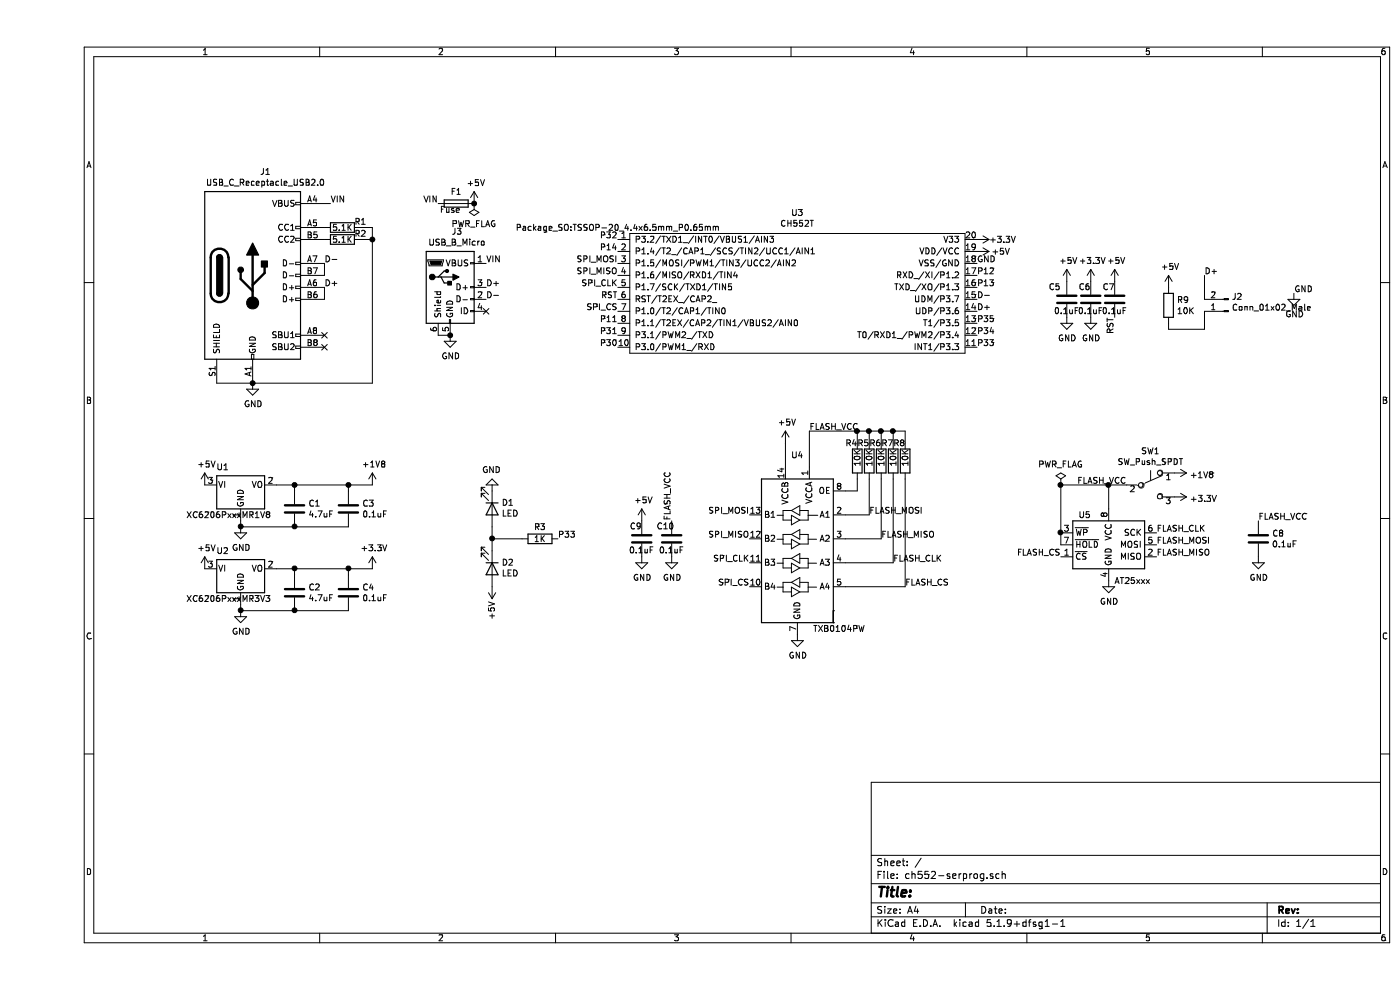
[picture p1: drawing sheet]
EESchema Schematic File Version 4
EELAYER 30 0
EELAYER END
$Descr A4 11693 8268
encoding utf-8
Sheet 1 1
Title ""
Date ""
Rev ""
Comp ""
Comment1 ""
Comment2 ""
Comment3 ""
Comment4 ""
$EndDescr
$Comp
L power:GND #PWR05
U 1 1
P 1800 3200
F 0 "#PWR05" H 1800 2950 50  0001 C CNN
F 1 "GND" H 1805 3027 50  0000 C CNN
F 2 "" H 1800 3200 50  0001 C CNN
F 3 "" H 1800 3200 50  0001 C CNN
	1    1800 3200
	1    0    0    -1  
$EndComp
$Comp
L Connector:USB_C_Receptacle_USB2.0 J1
U 1 1
P 1800 2300
F 0 "J1" H 1907 3167 50  0000 C CNN
F 1 "USB_C_Receptacle_USB2.0" H 1907 3076 50  0000 C CNN
F 2 "Connector_USB:USB_C_Receptacle_Palconn_UTC16-G" H 1950 2300 50  0001 C CNN
F 3 "https://www.usb.org/sites/default/files/documents/usb_type-c.zip" H 1950 2300 50  0001 C CNN
	1    1800 2300
	1    0    0    -1  
$EndComp
Wire Wire Line
	2400 2300 2400 2200
Wire Wire Line
	2400 2400 2400 2500
Wire Wire Line
	1500 3200 1800 3200
Text Label 2400 2200 0    50   ~ 0
D-
Text Label 2400 2400 0    50   ~ 0
D+
$Comp
L custom:CH552T U3
U 1 1
P 4850 1900
F 0 "U3" H 6350 2025 50  0000 C CNN
F 1 "CH552T" H 6350 1934 50  0000 C CNN
F 2 "Package_SO:TSSOP-20_4.4x6.5mm_P0.65mm" H 4850 1900 50  0000 C CNN
F 3 "" H 4850 1900 50  0001 C CNN
	1    4850 1900
	1    0    0    -1  
$EndComp
Connection ~ 1800 3200
Text Label 7850 2500 0    50   ~ 0
D-
Text Label 7850 2600 0    50   ~ 0
D+
$Comp
L power:GND #PWR029
U 1 1
P 10500 2450
F 0 "#PWR029" H 10500 2200 50  0001 C CNN
F 1 "GND" H 10505 2277 50  0000 C CNN
F 2 "" H 10500 2450 50  0001 C CNN
F 3 "" H 10500 2450 50  0001 C CNN
	1    10500 2450
	1    0    0    -1  
$EndComp
$Comp
L power:+5V #PWR019
U 1 1
P 8600 2350
F 0 "#PWR019" H 8600 2200 50  0001 C CNN
F 1 "+5V" H 8615 2523 50  0000 C CNN
F 2 "" H 8600 2350 50  0001 C CNN
F 3 "" H 8600 2350 50  0001 C CNN
	1    8600 2350
	1    0    0    -1  
$EndComp
$Comp
L Device:C C5
U 1 1
P 8600 2500
F 0 "C5" H 8700 2400 50  0000 C CNN
F 1 "0.1uF" H 8600 2600 50  0000 C CNN
F 2 "Capacitor_SMD:C_0603_1608Metric" H 8638 2350 50  0001 C CNN
F 3 "~" H 8600 2500 50  0001 C CNN
	1    8600 2500
	-1   0    0    1   
$EndComp
$Comp
L Device:C C6
U 1 1
P 8800 2500
F 0 "C6" H 8850 2400 50  0000 C CNN
F 1 "0.1uF" H 8800 2600 50  0000 C CNN
F 2 "Capacitor_SMD:C_0603_1608Metric" H 8838 2350 50  0001 C CNN
F 3 "~" H 8800 2500 50  0001 C CNN
	1    8800 2500
	-1   0    0    1   
$EndComp
$Comp
L power:+5V #PWR06
U 1 1
P 3650 1700
F 0 "#PWR06" H 3650 1550 50  0001 C CNN
F 1 "+5V" H 3665 1873 50  0000 C CNN
F 2 "" H 3650 1700 50  0001 C CNN
F 3 "" H 3650 1700 50  0001 C CNN
	1    3650 1700
	1    0    0    -1  
$EndComp
Wire Wire Line
	2450 1700 2400 1700
$Comp
L power:GND #PWR020
U 1 1
P 8600 2650
F 0 "#PWR020" H 8600 2400 50  0001 C CNN
F 1 "GND" H 8605 2477 50  0000 C CNN
F 2 "" H 8600 2650 50  0001 C CNN
F 3 "" H 8600 2650 50  0001 C CNN
	1    8600 2650
	1    0    0    -1  
$EndComp
$Comp
L power:GND #PWR022
U 1 1
P 8800 2650
F 0 "#PWR022" H 8800 2400 50  0001 C CNN
F 1 "GND" H 8805 2477 50  0000 C CNN
F 2 "" H 8800 2650 50  0001 C CNN
F 3 "" H 8800 2650 50  0001 C CNN
	1    8800 2650
	1    0    0    -1  
$EndComp
$Comp
L power:+3.3V #PWR021
U 1 1
P 8800 2350
F 0 "#PWR021" H 8800 2200 50  0001 C CNN
F 1 "+3.3V" H 8815 2523 50  0000 C CNN
F 2 "" H 8800 2350 50  0001 C CNN
F 3 "" H 8800 2350 50  0001 C CNN
	1    8800 2350
	1    0    0    -1  
$EndComp
$Comp
L power:+3.3V #PWR017
U 1 1
P 7850 2000
F 0 "#PWR017" H 7850 1850 50  0001 C CNN
F 1 "+3.3V" V 7850 2100 50  0000 L CNN
F 2 "" H 7850 2000 50  0001 C CNN
F 3 "" H 7850 2000 50  0001 C CNN
	1    7850 2000
	0    1    1    0   
$EndComp
$Comp
L power:+5V #PWR018
U 1 1
P 7850 2100
F 0 "#PWR018" H 7850 1950 50  0001 C CNN
F 1 "+5V" V 7850 2300 50  0000 C CNN
F 2 "" H 7850 2100 50  0001 C CNN
F 3 "" H 7850 2100 50  0001 C CNN
	1    7850 2100
	0    1    1    0   
$EndComp
Text Label 4850 2500 2    50   ~ 0
RST
Text Label 10500 2450 0    50   ~ 0
GND
Text Label 7850 2200 0    50   ~ 0
GND
$Comp
L Device:C C7
U 1 1
P 9000 2500
F 0 "C7" H 9050 2400 50  0000 C CNN
F 1 "0.1uF" H 9000 2600 50  0000 C CNN
F 2 "Capacitor_SMD:C_0603_1608Metric" H 9038 2350 50  0001 C CNN
F 3 "~" H 9000 2500 50  0001 C CNN
	1    9000 2500
	-1   0    0    1   
$EndComp
$Comp
L power:+5V #PWR024
U 1 1
P 9000 2350
F 0 "#PWR024" H 9000 2200 50  0001 C CNN
F 1 "+5V" H 9015 2523 50  0000 C CNN
F 2 "" H 9000 2350 50  0001 C CNN
F 3 "" H 9000 2350 50  0001 C CNN
	1    9000 2350
	1    0    0    -1  
$EndComp
Text Label 9000 2650 3    50   ~ 0
RST
$Comp
L Device:R R1
U 1 1
P 2550 1900
F 0 "R1" V 2500 2050 50  0000 C CNN
F 1 "5.1K" V 2550 1900 50  0000 C CNN
F 2 "Resistor_SMD:R_0603_1608Metric" V 2480 1900 50  0001 C CNN
F 3 "~" H 2550 1900 50  0001 C CNN
	1    2550 1900
	0    1    1    0   
$EndComp
$Comp
L Device:R R2
U 1 1
P 2550 2000
F 0 "R2" V 2500 2150 50  0000 C CNN
F 1 "5.1K" V 2550 2000 50  0000 C CNN
F 2 "Resistor_SMD:R_0603_1608Metric" V 2480 2000 50  0001 C CNN
F 3 "~" H 2550 2000 50  0001 C CNN
	1    2550 2000
	0    1    1    0   
$EndComp
Wire Wire Line
	2700 1900 2800 1900
Wire Wire Line
	2800 1900 2800 2000
Wire Wire Line
	2700 2000 2800 2000
Connection ~ 2800 2000
Text Label 4850 2400 2    50   ~ 0
SPI_CLK
Text Label 4850 2300 2    50   ~ 0
SPI_MISO
Text Label 4850 2200 2    50   ~ 0
SPI_MOSI
$Comp
L Logic_LevelTranslator:TXB0104PW U4
U 1 1
P 6350 4600
F 0 "U4" H 6350 5400 50  0000 C CNN
F 1 "TXB0104PW" H 6000 3950 50  0000 C CNN
F 2 "Package_SO:TSSOP-14_4.4x5mm_P0.65mm" H 6350 3850 50  0001 C CNN
F 3 "http://www.ti.com/lit/ds/symlink/txb0104.pdf" H 6460 4695 50  0001 C CNN
	1    6350 4600
	-1   0    0    -1  
$EndComp
Wire Wire Line
	6450 3900 6450 3600
Text Label 6450 3600 0    50   ~ 0
FLASH_VCC
$Comp
L Device:R R4
U 1 1
P 6850 3850
F 0 "R4" H 6750 4000 50  0000 L CNN
F 1 "10K" V 6850 3800 50  0000 L CNN
F 2 "Resistor_SMD:R_0603_1608Metric" V 6780 3850 50  0001 C CNN
F 3 "~" H 6850 3850 50  0001 C CNN
	1    6850 3850
	1    0    0    -1  
$EndComp
$Comp
L Device:R R5
U 1 1
P 6950 3850
F 0 "R5" H 6850 4000 50  0000 L CNN
F 1 "10K" V 6950 3800 50  0000 L CNN
F 2 "Resistor_SMD:R_0603_1608Metric" V 6880 3850 50  0001 C CNN
F 3 "~" H 6950 3850 50  0001 C CNN
	1    6950 3850
	1    0    0    -1  
$EndComp
$Comp
L Device:R R6
U 1 1
P 7050 3850
F 0 "R6" H 6950 4000 50  0000 L CNN
F 1 "10K" V 7050 3800 50  0000 L CNN
F 2 "Resistor_SMD:R_0603_1608Metric" V 6980 3850 50  0001 C CNN
F 3 "~" H 7050 3850 50  0001 C CNN
	1    7050 3850
	1    0    0    -1  
$EndComp
$Comp
L Device:R R7
U 1 1
P 7150 3850
F 0 "R7" H 7050 4000 50  0000 L CNN
F 1 "10K" V 7150 3800 50  0000 L CNN
F 2 "Resistor_SMD:R_0603_1608Metric" V 7080 3850 50  0001 C CNN
F 3 "~" H 7150 3850 50  0001 C CNN
	1    7150 3850
	1    0    0    -1  
$EndComp
$Comp
L Device:R R8
U 1 1
P 7250 3850
F 0 "R8" H 7150 4000 50  0000 L CNN
F 1 "10K" V 7250 3800 50  0000 L CNN
F 2 "Resistor_SMD:R_0603_1608Metric" V 7180 3850 50  0001 C CNN
F 3 "~" H 7250 3850 50  0001 C CNN
	1    7250 3850
	1    0    0    -1  
$EndComp
Wire Wire Line
	7250 3600 7250 3700
Wire Wire Line
	6450 3600 6850 3600
Wire Wire Line
	7150 3700 7150 3600
Connection ~ 7150 3600
Wire Wire Line
	7150 3600 7250 3600
Wire Wire Line
	7050 3700 7050 3600
Connection ~ 7050 3600
Wire Wire Line
	7050 3600 7150 3600
Wire Wire Line
	6950 3700 6950 3600
Connection ~ 6950 3600
Wire Wire Line
	6950 3600 7050 3600
Wire Wire Line
	6850 3700 6850 3600
Connection ~ 6850 3600
Wire Wire Line
	6850 3600 6950 3600
Wire Wire Line
	6750 4100 6850 4100
Wire Wire Line
	6850 4100 6850 4000
Wire Wire Line
	6950 4000 6950 4300
Wire Wire Line
	6950 4300 6750 4300
Wire Wire Line
	7050 4000 7050 4500
Wire Wire Line
	7050 4500 6750 4500
Wire Wire Line
	6750 4700 7150 4700
Wire Wire Line
	7150 4700 7150 4000
Wire Wire Line
	6750 4900 7250 4900
Wire Wire Line
	7250 4900 7250 4000
$Comp
L power:GND #PWR016
U 1 1
P 6350 5300
F 0 "#PWR016" H 6350 5050 50  0001 C CNN
F 1 "GND" H 6355 5127 50  0000 C CNN
F 2 "" H 6350 5300 50  0001 C CNN
F 3 "" H 6350 5300 50  0001 C CNN
	1    6350 5300
	1    0    0    -1  
$EndComp
$Comp
L power:+5V #PWR015
U 1 1
P 6250 3700
F 0 "#PWR015" H 6250 3550 50  0001 C CNN
F 1 "+5V" H 6265 3873 50  0000 C CNN
F 2 "" H 6250 3700 50  0001 C CNN
F 3 "" H 6250 3700 50  0001 C CNN
	1    6250 3700
	1    0    0    -1  
$EndComp
Wire Wire Line
	6250 3900 6250 3700
Text Label 5950 4300 2    50   ~ 0
SPI_MOSI
Text Label 5950 4500 2    50   ~ 0
SPI_MISO
Text Label 5950 4700 2    50   ~ 0
SPI_CLK
Text Label 4850 2600 2    50   ~ 0
SPI_CS
Text Label 5950 4900 2    50   ~ 0
SPI_CS
$Comp
L Device:Fuse F1
U 1 1
P 3500 1700
F 0 "F1" V 3400 1700 50  0000 C CNN
F 1 "Fuse" V 3550 1650 50  0000 C CNN
F 2 "Fuse:Fuse_1210_3225Metric" V 3430 1700 50  0001 C CNN
F 3 "~" H 3500 1700 50  0001 C CNN
	1    3500 1700
	0    1    1    0   
$EndComp
$Comp
L Regulator_Linear:XC6206PxxxMR U1
U 1 1
P 1700 4050
F 0 "U1" H 1550 4200 50  0000 C CNN
F 1 "XC6206PxxxMR1V8" H 1600 3800 50  0000 C CNN
F 2 "Package_TO_SOT_SMD:SOT-23" H 1700 4275 50  0001 C CIN
F 3 "https://www.torexsemi.com/file/xc6206/XC6206.pdf" H 1700 4050 50  0001 C CNN
	1    1700 4050
	1    0    0    -1  
$EndComp
$Comp
L Regulator_Linear:XC6206PxxxMR U2
U 1 1
P 1700 4750
F 0 "U2" H 1550 4900 50  0000 C CNN
F 1 "XC6206PxxxMR3V3" H 1600 4500 50  0000 C CNN
F 2 "Package_TO_SOT_SMD:SOT-23" H 1700 4975 50  0001 C CIN
F 3 "https://www.torexsemi.com/file/xc6206/XC6206.pdf" H 1700 4750 50  0001 C CNN
	1    1700 4750
	1    0    0    -1  
$EndComp
$Comp
L Device:C C2
U 1 1
P 2150 4950
F 0 "C2" H 2265 4996 50  0000 L CNN
F 1 "4.7uF" H 2265 4905 50  0000 L CNN
F 2 "Capacitor_SMD:C_0603_1608Metric" H 2188 4800 50  0001 C CNN
F 3 "~" H 2150 4950 50  0001 C CNN
	1    2150 4950
	1    0    0    -1  
$EndComp
$Comp
L Device:C C4
U 1 1
P 2600 4950
F 0 "C4" H 2715 4996 50  0000 L CNN
F 1 "0.1uF" H 2715 4905 50  0000 L CNN
F 2 "Capacitor_SMD:C_0603_1608Metric" H 2638 4800 50  0001 C CNN
F 3 "~" H 2600 4950 50  0001 C CNN
	1    2600 4950
	1    0    0    -1  
$EndComp
$Comp
L Device:C C1
U 1 1
P 2150 4250
F 0 "C1" H 2265 4296 50  0000 L CNN
F 1 "4.7uF" H 2265 4205 50  0000 L CNN
F 2 "Capacitor_SMD:C_0603_1608Metric" H 2188 4100 50  0001 C CNN
F 3 "~" H 2150 4250 50  0001 C CNN
	1    2150 4250
	1    0    0    -1  
$EndComp
$Comp
L Device:C C3
U 1 1
P 2600 4250
F 0 "C3" H 2715 4296 50  0000 L CNN
F 1 "0.1uF" H 2715 4205 50  0000 L CNN
F 2 "Capacitor_SMD:C_0603_1608Metric" H 2638 4100 50  0001 C CNN
F 3 "~" H 2600 4250 50  0001 C CNN
	1    2600 4250
	1    0    0    -1  
$EndComp
Wire Wire Line
	2000 4050 2150 4050
Wire Wire Line
	2600 4050 2600 4100
Wire Wire Line
	2600 4050 2800 4050
Connection ~ 2600 4050
Wire Wire Line
	2150 4100 2150 4050
Connection ~ 2150 4050
Wire Wire Line
	1700 4350 1700 4400
Wire Wire Line
	1700 4400 2150 4400
Connection ~ 2150 4400
Wire Wire Line
	2150 4400 2600 4400
Wire Wire Line
	2000 4750 2150 4750
Wire Wire Line
	2600 4750 2600 4800
Wire Wire Line
	2600 4750 2800 4750
Connection ~ 2600 4750
Wire Wire Line
	2150 4800 2150 4750
Connection ~ 2150 4750
Wire Wire Line
	1700 5050 1700 5100
Wire Wire Line
	1700 5100 2150 5100
Connection ~ 2150 5100
Wire Wire Line
	2150 5100 2600 5100
$Comp
L power:GND #PWR04
U 1 1
P 1700 5100
F 0 "#PWR04" H 1700 4850 50  0001 C CNN
F 1 "GND" H 1705 4927 50  0000 C CNN
F 2 "" H 1700 5100 50  0001 C CNN
F 3 "" H 1700 5100 50  0001 C CNN
	1    1700 5100
	1    0    0    -1  
$EndComp
Connection ~ 1700 5100
$Comp
L power:GND #PWR03
U 1 1
P 1700 4400
F 0 "#PWR03" H 1700 4150 50  0001 C CNN
F 1 "GND" H 1705 4227 50  0000 C CNN
F 2 "" H 1700 4400 50  0001 C CNN
F 3 "" H 1700 4400 50  0001 C CNN
	1    1700 4400
	1    0    0    -1  
$EndComp
Connection ~ 1700 4400
$Comp
L power:+5V #PWR01
U 1 1
P 1400 4050
F 0 "#PWR01" H 1400 3900 50  0001 C CNN
F 1 "+5V" H 1415 4223 50  0000 C CNN
F 2 "" H 1400 4050 50  0001 C CNN
F 3 "" H 1400 4050 50  0001 C CNN
	1    1400 4050
	1    0    0    -1  
$EndComp
$Comp
L power:+5V #PWR02
U 1 1
P 1400 4750
F 0 "#PWR02" H 1400 4600 50  0001 C CNN
F 1 "+5V" H 1415 4923 50  0000 C CNN
F 2 "" H 1400 4750 50  0001 C CNN
F 3 "" H 1400 4750 50  0001 C CNN
	1    1400 4750
	1    0    0    -1  
$EndComp
$Comp
L power:+3.3V #PWR08
U 1 1
P 2800 4750
F 0 "#PWR08" H 2800 4600 50  0001 C CNN
F 1 "+3.3V" H 2815 4923 50  0000 C CNN
F 2 "" H 2800 4750 50  0001 C CNN
F 3 "" H 2800 4750 50  0001 C CNN
	1    2800 4750
	1    0    0    -1  
$EndComp
$Comp
L power:+1V8 #PWR07
U 1 1
P 2800 4050
F 0 "#PWR07" H 2800 3900 50  0001 C CNN
F 1 "+1V8" H 2815 4223 50  0000 C CNN
F 2 "" H 2800 4050 50  0001 C CNN
F 3 "" H 2800 4050 50  0001 C CNN
	1    2800 4050
	1    0    0    -1  
$EndComp
$Comp
L Memory_EEPROM:AT25xxx U5
U 1 1
P 8950 4550
F 0 "U5" H 8750 4800 50  0000 C CNN
F 1 "AT25xxx" H 9150 4250 50  0000 C CNN
F 2 "Package_DIP:DIP-8_W7.62mm" H 8950 4550 50  0001 C CNN
F 3 "http://ww1.microchip.com/downloads/en/DeviceDoc/Atmel-8707-SEEPROM-AT25010B-020B-040B-Datasheet.pdf" H 8950 4550 50  0001 C CNN
	1    8950 4550
	1    0    0    -1  
$EndComp
$Comp
L Switch:SW_Push_SPDT SW1
U 1 1
P 9300 4050
F 0 "SW1" H 9300 4335 50  0000 C CNN
F 1 "SW_Push_SPDT" H 9300 4244 50  0000 C CNN
F 2 "custom:SW-DIP-3" H 9300 4050 50  0001 C CNN
F 3 "~" H 9300 4050 50  0001 C CNN
	1    9300 4050
	1    0    0    -1  
$EndComp
Text Label 9100 4050 2    50   ~ 0
FLASH_VCC
$Comp
L power:+1V8 #PWR026
U 1 1
P 9500 3950
F 0 "#PWR026" H 9500 3800 50  0001 C CNN
F 1 "+1V8" V 9515 4078 50  0000 L CNN
F 2 "" H 9500 3950 50  0001 C CNN
F 3 "" H 9500 3950 50  0001 C CNN
	1    9500 3950
	0    1    1    0   
$EndComp
$Comp
L power:+3.3V #PWR027
U 1 1
P 9500 4150
F 0 "#PWR027" H 9500 4000 50  0001 C CNN
F 1 "+3.3V" V 9515 4278 50  0000 L CNN
F 2 "" H 9500 4150 50  0001 C CNN
F 3 "" H 9500 4150 50  0001 C CNN
	1    9500 4150
	0    1    1    0   
$EndComp
$Comp
L power:GND #PWR023
U 1 1
P 8950 4850
F 0 "#PWR023" H 8950 4600 50  0001 C CNN
F 1 "GND" H 8955 4677 50  0000 C CNN
F 2 "" H 8950 4850 50  0001 C CNN
F 3 "" H 8950 4850 50  0001 C CNN
	1    8950 4850
	1    0    0    -1  
$EndComp
Wire Wire Line
	8950 4250 8950 4050
Wire Wire Line
	8950 4050 9100 4050
Wire Wire Line
	8550 4050 8550 4450
Connection ~ 8950 4050
Connection ~ 8550 4450
Wire Wire Line
	8550 4450 8550 4550
Text Label 6950 4300 0    50   ~ 0
FLASH_MOSI
Text Label 7050 4500 0    50   ~ 0
FLASH_MISO
Text Label 7150 4700 0    50   ~ 0
FLASH_CLK
Text Label 7250 4900 0    50   ~ 0
FLASH_CS
Text Label 8550 4650 2    50   ~ 0
FLASH_CS
Text Label 9350 4550 0    50   ~ 0
FLASH_MOSI
Text Label 9350 4650 0    50   ~ 0
FLASH_MISO
Text Label 9350 4450 0    50   ~ 0
FLASH_CLK
$Comp
L Device:C C8
U 1 1
P 10200 4500
F 0 "C8" H 10315 4546 50  0000 L CNN
F 1 "0.1uF" H 10315 4455 50  0000 L CNN
F 2 "Capacitor_SMD:C_0603_1608Metric" H 10238 4350 50  0001 C CNN
F 3 "~" H 10200 4500 50  0001 C CNN
	1    10200 4500
	1    0    0    -1  
$EndComp
$Comp
L power:GND #PWR028
U 1 1
P 10200 4650
F 0 "#PWR028" H 10200 4400 50  0001 C CNN
F 1 "GND" H 10205 4477 50  0000 C CNN
F 2 "" H 10200 4650 50  0001 C CNN
F 3 "" H 10200 4650 50  0001 C CNN
	1    10200 4650
	1    0    0    -1  
$EndComp
Text Label 10200 4350 0    50   ~ 0
FLASH_VCC
$Comp
L Device:R R9
U 1 1
P 9450 2550
F 0 "R9" H 9520 2596 50  0000 L CNN
F 1 "10K" H 9520 2505 50  0000 L CNN
F 2 "Resistor_SMD:R_0603_1608Metric" V 9380 2550 50  0001 C CNN
F 3 "~" H 9450 2550 50  0001 C CNN
	1    9450 2550
	1    0    0    -1  
$EndComp
$Comp
L power:+5V #PWR025
U 1 1
P 9450 2400
F 0 "#PWR025" H 9450 2250 50  0001 C CNN
F 1 "+5V" H 9465 2573 50  0000 C CNN
F 2 "" H 9450 2400 50  0001 C CNN
F 3 "" H 9450 2400 50  0001 C CNN
	1    9450 2400
	1    0    0    -1  
$EndComp
Wire Wire Line
	9450 2700 9450 2750
Wire Wire Line
	9450 2750 9750 2750
Text Label 9750 2300 0    50   ~ 0
D+
$Comp
L Device:LED D1
U 1 1
P 3800 4250
F 0 "D1" V 3747 4330 50  0000 L CNN
F 1 "LED" V 3838 4330 50  0000 L CNN
F 2 "LED_SMD:LED_0603_1608Metric" H 3800 4250 50  0001 C CNN
F 3 "~" H 3800 4250 50  0001 C CNN
	1    3800 4250
	0    1    1    0   
$EndComp
$Comp
L Device:LED D2
U 1 1
P 3800 4750
F 0 "D2" V 3747 4830 50  0000 L CNN
F 1 "LED" V 3838 4830 50  0000 L CNN
F 2 "LED_SMD:LED_0603_1608Metric" H 3800 4750 50  0001 C CNN
F 3 "~" H 3800 4750 50  0001 C CNN
	1    3800 4750
	0    1    1    0   
$EndComp
$Comp
L Device:R R3
U 1 1
P 4200 4500
F 0 "R3" V 4100 4500 50  0000 C CNN
F 1 "1K" V 4200 4500 50  0000 C CNN
F 2 "Resistor_SMD:R_0603_1608Metric" V 4130 4500 50  0001 C CNN
F 3 "~" H 4200 4500 50  0001 C CNN
	1    4200 4500
	0    1    1    0   
$EndComp
Wire Wire Line
	3800 4400 3800 4500
Wire Wire Line
	3800 4500 4050 4500
Connection ~ 3800 4500
Wire Wire Line
	3800 4500 3800 4600
$Comp
L power:GND #PWR011
U 1 1
P 3800 4100
F 0 "#PWR011" H 3800 3850 50  0001 C CNN
F 1 "GND" H 3805 3927 50  0000 C CNN
F 2 "" H 3800 4100 50  0001 C CNN
F 3 "" H 3800 4100 50  0001 C CNN
	1    3800 4100
	-1   0    0    1   
$EndComp
Text Label 4850 2700 2    50   ~ 0
P11
Text Label 4350 4500 0    50   ~ 0
P33
Text Label 4850 2000 2    50   ~ 0
P32
Text Label 4850 2100 2    50   ~ 0
P14
Text Label 4850 2800 2    50   ~ 0
P31
Text Label 4850 2900 2    50   ~ 0
P30
Text Label 7850 2900 0    50   ~ 0
P33
Text Label 7850 2800 0    50   ~ 0
P34
Text Label 7850 2700 0    50   ~ 0
P35
Text Label 7850 2400 0    50   ~ 0
P13
Text Label 7850 2300 0    50   ~ 0
P12
Wire Wire Line
	2150 4050 2600 4050
Wire Wire Line
	2150 4750 2600 4750
Wire Wire Line
	8950 4050 8550 4050
NoConn ~ 2400 2800
NoConn ~ 2400 2900
Text Label 3750 2400 0    50   ~ 0
D+
Text Label 3750 2500 0    50   ~ 0
D-
NoConn ~ 3750 2600
Wire Wire Line
	3450 2800 3350 2800
Wire Wire Line
	2800 2000 2800 3200
$Comp
L power:GND #PWR09
U 1 1
P 3450 2800
F 0 "#PWR09" H 3450 2550 50  0001 C CNN
F 1 "GND" H 3455 2627 50  0000 C CNN
F 2 "" H 3450 2800 50  0001 C CNN
F 3 "" H 3450 2800 50  0001 C CNN
	1    3450 2800
	1    0    0    -1  
$EndComp
Wire Wire Line
	1800 3200 2800 3200
$Comp
L power:PWR_FLAG #FLG01
U 1 1
P 8550 4050
F 0 "#FLG01" H 8550 4125 50  0001 C CNN
F 1 "PWR_FLAG" H 8550 4223 50  0000 C CNN
F 2 "" H 8550 4050 50  0001 C CNN
F 3 "~" H 8550 4050 50  0001 C CNN
	1    8550 4050
	1    0    0    -1  
$EndComp
Connection ~ 8550 4050
Connection ~ 3450 2800
$Comp
L Connector:USB_B_Micro J3
U 1 1
P 3450 2400
F 0 "J3" H 3507 2867 50  0000 C CNN
F 1 "USB_B_Micro" H 3507 2776 50  0000 C CNN
F 2 "Connector_USB:USB_Micro-B_Molex-105017-0001" H 3600 2350 50  0001 C CNN
F 3 "~" H 3600 2350 50  0001 C CNN
	1    3450 2400
	1    0    0    -1  
$EndComp
Text Label 3750 2200 0    50   ~ 0
VIN
Text Label 2450 1700 0    50   ~ 0
VIN
Text Label 3350 1700 2    50   ~ 0
VIN
$Comp
L power:PWR_FLAG #FLG02
U 1 1
P 3650 1700
F 0 "#FLG02" H 3650 1775 50  0001 C CNN
F 1 "PWR_FLAG" H 3650 1873 50  0000 C CNN
F 2 "" H 3650 1700 50  0001 C CNN
F 3 "~" H 3650 1700 50  0001 C CNN
	1    3650 1700
	-1   0    0    1   
$EndComp
Connection ~ 3650 1700
$Comp
L power:+5V #PWR010
U 1 1
P 5050 4350
F 0 "#PWR010" H 5050 4200 50  0001 C CNN
F 1 "+5V" H 5065 4523 50  0000 C CNN
F 2 "" H 5050 4350 50  0001 C CNN
F 3 "" H 5050 4350 50  0001 C CNN
	1    5050 4350
	1    0    0    -1  
$EndComp
$Comp
L power:GND #PWR013
U 1 1
P 5050 4650
F 0 "#PWR013" H 5050 4400 50  0001 C CNN
F 1 "GND" H 5055 4477 50  0000 C CNN
F 2 "" H 5050 4650 50  0001 C CNN
F 3 "" H 5050 4650 50  0001 C CNN
	1    5050 4650
	1    0    0    -1  
$EndComp
$Comp
L Device:C C9
U 1 1
P 5050 4500
F 0 "C9" H 5100 4400 50  0000 C CNN
F 1 "0.1uF" H 5050 4600 50  0000 C CNN
F 2 "Capacitor_SMD:C_0603_1608Metric" H 5088 4350 50  0001 C CNN
F 3 "~" H 5050 4500 50  0001 C CNN
	1    5050 4500
	-1   0    0    1   
$EndComp
$Comp
L Device:C C10
U 1 1
P 5300 4500
F 0 "C10" H 5350 4400 50  0000 C CNN
F 1 "0.1uF" H 5300 4600 50  0000 C CNN
F 2 "Capacitor_SMD:C_0603_1608Metric" H 5338 4350 50  0001 C CNN
F 3 "~" H 5300 4500 50  0001 C CNN
	1    5300 4500
	-1   0    0    1   
$EndComp
$Comp
L power:GND #PWR014
U 1 1
P 5300 4650
F 0 "#PWR014" H 5300 4400 50  0001 C CNN
F 1 "GND" H 5305 4477 50  0000 C CNN
F 2 "" H 5300 4650 50  0001 C CNN
F 3 "" H 5300 4650 50  0001 C CNN
	1    5300 4650
	1    0    0    -1  
$EndComp
Text Label 5300 4350 1    50   ~ 0
FLASH_VCC
$Comp
L Connector:Conn_01x02_Male J2
U 1 1
P 9950 2600
F 0 "J2" H 9922 2482 50  0000 R CNN
F 1 "Conn_01x02_Male" H 9922 2573 50  0000 R CNN
F 2 "Connector_PinHeader_2.00mm:PinHeader_1x02_P2.00mm_Vertical" H 9950 2600 50  0001 C CNN
F 3 "~" H 9950 2600 50  0001 C CNN
	1    9950 2600
	-1   0    0    1   
$EndComp
Wire Wire Line
	9750 2750 9750 2600
Wire Wire Line
	9750 2300 9750 2500
$Comp
L power:+5V #PWR?
U 1 1
P 3800 4900
F 0 "#PWR?" H 3800 4750 50  0001 C CNN
F 1 "+5V" V 3800 5100 50  0000 C CNN
F 2 "" H 3800 4900 50  0001 C CNN
F 3 "" H 3800 4900 50  0001 C CNN
	1    3800 4900
	-1   0    0    1   
$EndComp
$EndSCHEMATC
